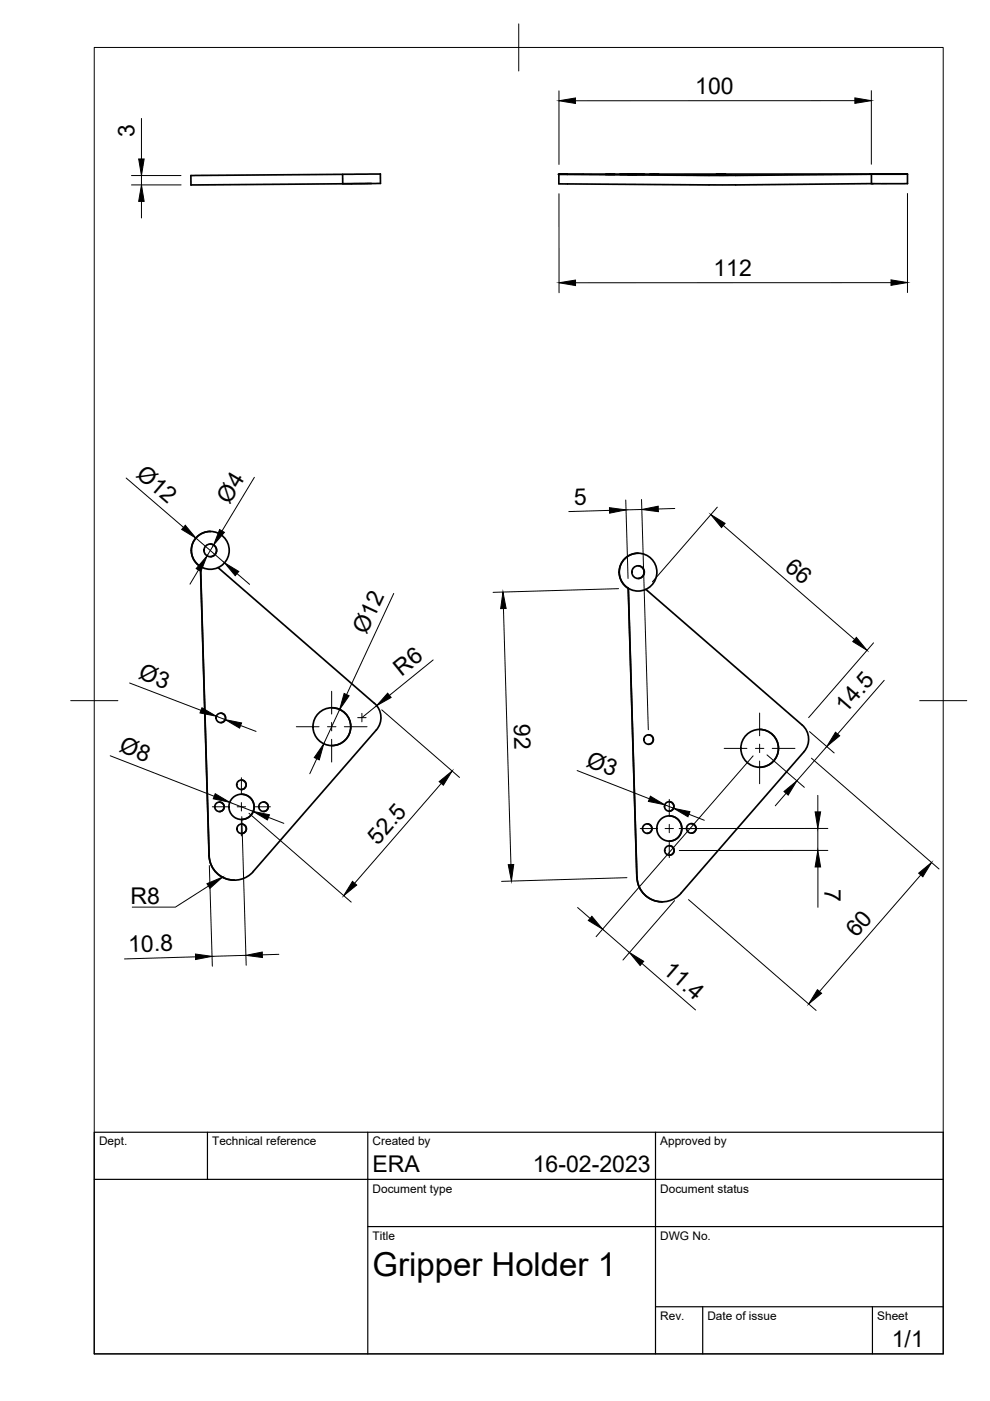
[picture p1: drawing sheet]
<svg xmlns="http://www.w3.org/2000/svg" width="210mm" height="297mm" viewBox="0 0 210 297" stroke-linecap="round" stroke-linejoin="round" font-family="sans-serif">
<!-- layer: Visible -->
<g fill="none" stroke="#000" stroke-width=".36">
<path d="M72.6 37l8-.1 .1 2-8 .1-.1-2-31.2 .2h-.9v2l38.2-.3M118.5 37l.1 2 37.4 .2M123.7 36.9l-5.2 .1 34.7 .2 31.6-.3M128.4 37h2zM131.4 37h5.3zM133 36.9h2zM133.1 37h2zM137.7 37h2zM147 37.1h8zM151.9 36.9h2zM184.4 36.9h8zM184.4 36.9h.4"/>
<path d="M184.8 38.9h.2M184.8 36.9v2l-28.8 .3M185 36.9h-61.3M185 39h.1M187.1 36.9h2.7zM192.4 36.9v2h-7.4M44.6 112.7h.1M44.6 112.7a4 4 0 0 0-3.9 2.9 4 4 0 0 0 1.8 4.5M44.6 115.3a1.34 1.34 0 0 1 1.3 1.4 1.34 1.34 0 0 1-1.3 1.3M135.3 117.3h.1M135.3 117.3a4 4 0 0 0-3.9 2.9 4 4 0 0 0 1.8 4.5M135.3 120a1.34 1.34 0 0 1 1.3 1.3 1.34 1.34 0 0 1-1.3 1.3"/>
<path d="M42.5 120.1l1.8 61.3a5.3 5.3 0 0 0 5.4 5.2M42.5 120.1l1.8 61.3a5.3 5.3 0 0 0 3.6 4.9 5.3 5.3 0 0 0 5.8-1.5M46.2 120.3l33.2 28.8M133.2 124.7l1.8 61.3M136.9 125l33.2 28.7a4 4 0 0 1 .4 5.7l-26.1 30a5.3 5.3 0 0 1-5.8 1.5 5.3 5.3 0 0 1-3.5-4.9M46.8 151.2a1.01 1.01 0 0 1 1 1 1.01 1.01 0 0 1-1 1M70.4 150.1a4 4 0 0 1 4 4 4 4 0 0 1-4 4M79.4 149.1a4 4 0 0 1 .4 5.7l-26.1 30M137.5 155.8a1.01 1.01 0 0 1 1 1 1.01 1.01 0 0 1-1 1M161.1 154.7a4 4 0 0 1 3.9 4 4 4 0 0 1-3.9 4M46.5 170.1a1.01 1.01 0 0 1 1 1 1.01 1.01 0 0 1-1 1M51.2 165.4a1.01 1.01 0 0 1 1 1 1.01 1.01 0 0 1-1 1"/>
<path d="M51.2 168.4a2.68 2.68 0 0 1 2.7 2.7 2.68 2.68 0 0 1-2.7 2.6M51.2 174.7a1.01 1.01 0 0 1 1 1 1.01 1.01 0 0 1-1 1M55.9 170a1.01 1.01 0 0 1 1 1 1.01 1.01 0 0 1-1 1M137.2 174.7a1.01 1.01 0 0 1 1 1 1.01 1.01 0 0 1-1 1M141.9 170a1.01 1.01 0 0 1 1 1 1.01 1.01 0 0 1-1 1M141.9 173a2.68 2.68 0 0 1 2.6 2.7 2.68 2.68 0 0 1-2.6 2.6M141.9 179.3a1.01 1.01 0 0 1 1 1 1.01 1.01 0 0 1-1 1M146.6 174.6a1.01 1.01 0 0 1 1 1 1.01 1.01 0 0 1-1 1M49.7 186.6h.1M135 186a5.3 5.3 0 0 0 5.4 5.2M140.4 191.2h.1"/>
<circle cx="44.6" cy="116.7" r="1.34"/>
<circle cx="44.6" cy="116.7" r="4"/>
<circle cx="135.3" cy="121.3" r="1.33"/>
<circle cx="135.3" cy="121.3" r="4"/>
<circle cx="46.8" cy="152.2" r="1.01"/>
<circle cx="70.4" cy="154.1" r="4"/>
<circle cx="137.5" cy="156.8" r="1.01"/>
<circle cx="161.1" cy="158.7" r="4"/>
<circle cx="46.5" cy="171.1" r="1.01"/>
<circle cx="51.2" cy="166.4" r="1.01"/>
<circle cx="51.2" cy="171.1" r="2.68"/>
<circle cx="51.2" cy="175.7" r="1.01"/>
<circle cx="55.9" cy="171" r="1.01"/>
<circle cx="137.2" cy="175.7" r="1.01"/>
<circle cx="141.9" cy="171" r="1.01"/>
<circle cx="141.9" cy="175.7" r="2.67"/>
<circle cx="146.6" cy="175.6" r="1.01"/>
<circle cx="141.9" cy="180.3" r="1.01"/>
</g>
<circle cx="184.4" cy="36.9" r=".18" fill="#000"/>
<!-- layer: TITLEBLOCK -->
<path d="M20 240.1h180v46.9h-180zM20 250h180M44 240.1v9.9M78 240.1v46.9M139 240.1v46.9M78 260.1h122M139 277.1h61M149 277.1v9.9M185 277.1v9.9" fill="none" stroke="#000" stroke-width=".25"/>
<!-- layer: BORDER -->
<path d="M20 10.1h180v276.9h-180zM110 5.1v10M15 148.6h10M195 148.6h10" fill="none" stroke="#000" stroke-width=".21"/>
<!-- layer: FD_Dimensions -->
<g fill="none" stroke="#000" stroke-width=".21">
<path d="M118.5 19.3v15.6M184.7 19.2v15.6M27.9 39.2h10.5M27.9 37.2h10.5M30 25.1v8.6M30 37.2v2M181.3 21.3l-59.3 .1M30 42.7v3.5M118.5 41.1v21M188.9 59.9l-66.9 .1M192.4 41v21M26.8 101.4l12.1 10.4"/>
<path d="M41.6 114.1l6 5.2M45.3 115.6l-1.4 2.3M53.9 101.2l-6.8 11.4M129.2 108.2l-8.6 .3M132.7 106l.5 16.6M136 105.9l1.5 48.8M136.1 108l-3.4 .1M143.1 107.8l-3.5 .1M152.1 107.5l-13.8 15.9M153.4 111.4l27.8 24.2M42.1 120.8l-1.8 3.1M50.2 121.6l2.7 2.3"/>
<path d="M83.5 125.8l-10 21.5M91.8 139.9l-9.2 7.5M106.7 129l1.6 54.3M131.1 124.8l-26.6 .8M185.2 136.3l-13.8 15.9M27.5 144.8l15.1 5.8M45.9 151.9l1.9 .7M51 153.8l3.3 1.3M72 150.4l-3.4 7.3M79.8 149.6l-3.1 2.6M80.9 150.5l16.5 14.3M171.6 155.1l5.3 4.5"/>
<path d="M175.3 158.3l-6.3 7.3M187.5 144.2l-9.9 11.4M23.4 160.2l22 8.6M48.7 170.1l5 1.9M51.3 173.2l.9 31.4M52.8 172.4l21.7 18.9M56.9 173.3l3.3 1.3M67.2 160.9l-1.5 3.1M93.6 166.1l-18.4 21.2M122.4 163.4l15.3 6M140.9 170.6l1.9 .8M146.1 172.6l3.2 1.3"/>
<path d="M159.7 160.3l-33.3 38.3M162.6 160l7.9 6.9M166.7 168.2l-2.3 2.6M172 160.7l27.1 23.5M173.4 168.6v3.5M173.4 175.6v4.7M175.5 175.6l-31.5 .1M44.4 183.5l.6 21.4M122.5 192.4l2.6 2.3M127.8 197l5.7 5M132.9 186.1l-26.6 .8M143 191l-10.9 12.5"/>
<path d="M146 190.7l27 23.5M173.4 183.8v8.6M175.5 180.3h-31.5M195.2 185.5l-21.4 24.7M41.5 202.9l-15.1 .4M52.1 202.6l-7.1 .2M59.1 202.3l-3.5 .1M136.1 204.3l11.4 9.8"/>
</g>
<g fill="#000" stroke="#000" stroke-width=".21">
<path d="M29.4 33.7h1.2l-.6 3.5zM118.5 21.4l3.5-.6v1.1zM181.3 20.8l3.4 .5-3.4 .6zM30 39.2l.6 3.5h-1.2zM118.5 60l3.5-.6v1.1zM188.9 59.3l3.5 .6-3.5 .6zM39.3 111.4l2.3 2.7-3.1-1.8zM46.6 112.3l1 .6-2.3 2.7zM129.2 107.6l3.5 .5-3.5 .7zM136.1 108l3.5-.7v1.2zM150.7 109.1l3 1.9-.7 .9zM43.9 117.9l-1.3 3.3-1-.6z"/>
<path d="M47.6 119.3l3 1.9-.7 .9zM106.6 125.5l.7 3.5h-1.1zM181.6 135.1l2.2 2.8-3-1.9zM42.8 150.1l3.1 1.8-3.5-.7zM47.8 152.6l3.4 .7-.4 1.1zM73 147l1 .5-2 2.9zM82.2 147l.7 .9-3.1 1.7zM177.1 155.2l.9 .8-2.7 2.3zM45.6 168.3l3.1 1.8-3.5-.7zM53.7 172l3.4 .7-.4 1.1zM68.6 157.7l-.9 3.4-1.1-.5zM93.1 165.7l2.8-2.2-1.9 3z"/>
<path d="M137.9 168.8l3 1.8-3.4-.7zM142.8 171.4l3.5 .7-.4 1.1zM166.2 167.8l2.8-2.2-1.9 3zM172.8 172.1h1.2l-.6 3.5zM74.7 186.9l.9 .7-2.7 2.3zM107.8 183.3h1.1l-.5 3.5zM125.5 194.3l2.3 2.7-3.1-1.8zM173.4 180.3l.6 3.5h-1.2zM194.8 185.1l2.7-2.2-1.8 3zM41.4 202.3l3.6 .5-3.5 .6zM52.1 202.6l3.5-.7v1.1zM133.5 202l3 1.8-.8 .9z"/>
<path d="M173.3 209.8l.9 .8-2.7 2.3z"/>
</g>
<!-- layer: Smart Centers -->
<g fill="none" stroke="#000" stroke-width=".21">
<path d="M62.8 154.1h4.8M69.4 154.1h1.8M70.3 146.6v4.8M70.3 153.2v1.8M70.3 156.7v4.9M73 154.1h4.8M75.8 152.2h1.8M76.7 151.2v1.8M153.5 158.7h4.9M160.2 158.7h1.7M161.1 151.2v4.8M161.1 157.8v1.8"/>
<path d="M163.7 158.7h4.9M45 171.1h3.5M50.3 171.1h1.8M51.2 164.9v3.5M51.2 170.2v1.7M51.2 173.7v3.5M53.8 171.1h3.5M135.7 175.7h3.5M141 175.7h1.8M141.9 169.5v3.5M141.9 174.8v1.8M141.9 178.3v3.5"/>
<path d="M144.6 175.7h3.5M161.1 161.4v4.8"/>
</g>
<!-- layer: Leaders -->
<path d="M43.9 187.4l3.3-1.4-2.7 2.3z" fill="#000" stroke="#000" stroke-width=".21"/>
<path d="M44.2 187.9l-7 4.4h-9.2" fill="none" stroke="#000" stroke-width=".21"/>
<text font-size="7" x="79" y="270.6">Gripper Holder 1</text>
<g font-size="4.9">
<text x="147.4" y="19.9">100</text>
<text x="28.5" y="29" transform="rotate(-90 28.5 29)">3</text>
<text x="151.3" y="58.5">112</text>
<text x="28.7" y="101" transform="rotate(41 28.7 101)">Ø12</text>
<text x="48.6" y="107" transform="rotate(-59 48.6 107)">Ø4</text>
<text x="121.8" y="107" transform="rotate(-2 121.8 107)">5</text>
<text x="166.2" y="120.6" transform="rotate(41 166.2 120.6)">66</text>
<text x="77.7" y="134.6" transform="rotate(-65 77.7 134.6)">Ø12</text>
<text x="29.1" y="143.8" transform="rotate(21 29.1 143.8)">Ø3</text>
<text x="85.2" y="143.5" transform="rotate(-39 85.2 143.5)">R6</text>
<text x="108.9" y="153.4" transform="rotate(88 108.9 153.4)">92</text>
<text x="179.3" y="151.4" transform="rotate(-49 179.3 151.4)">14.5</text>
<text x="25" y="159.2" transform="rotate(21 25 159.2)">Ø8</text>
<text x="124.1" y="162.4" transform="rotate(21 124.1 162.4)">Ø3</text>
<text x="80.1" y="179.3" transform="rotate(-49 80.1 179.3)">52.5</text>
<text x="27.7" y="191.6">R8</text>
<text x="174.8" y="188.5" transform="rotate(90 174.8 188.5)">7</text>
<text x="27.2" y="201.8" transform="rotate(-2 27.2 201.8)">10.8</text>
<text x="181.6" y="199" transform="rotate(-49 181.6 199)">60</text>
<text x="140.3" y="206.1" transform="rotate(41 140.3 206.1)">11.4</text>
<text x="79" y="248.5">ERA</text>
<text x="113" y="248.5">16-02-2023</text>
<text x="189.1" y="285.7">1/1</text>
</g>
<g font-size="2.5">
<text x="21" y="242.9">Dept.</text>
<text x="45" y="242.9">Technical reference</text>
<text x="79" y="242.9">Created by</text>
<text x="140" y="242.9">Approved by</text>
<text x="79" y="252.8">Document type</text>
<text x="140" y="252.8">Document status</text>
<text x="79" y="262.9">Title</text>
<text x="140" y="262.9">DWG No.</text>
<text x="140" y="279.9">Rev.</text>
<text x="150" y="279.9">Date of issue</text>
<text x="186" y="279.9">Sheet</text>
</g>
</svg>
